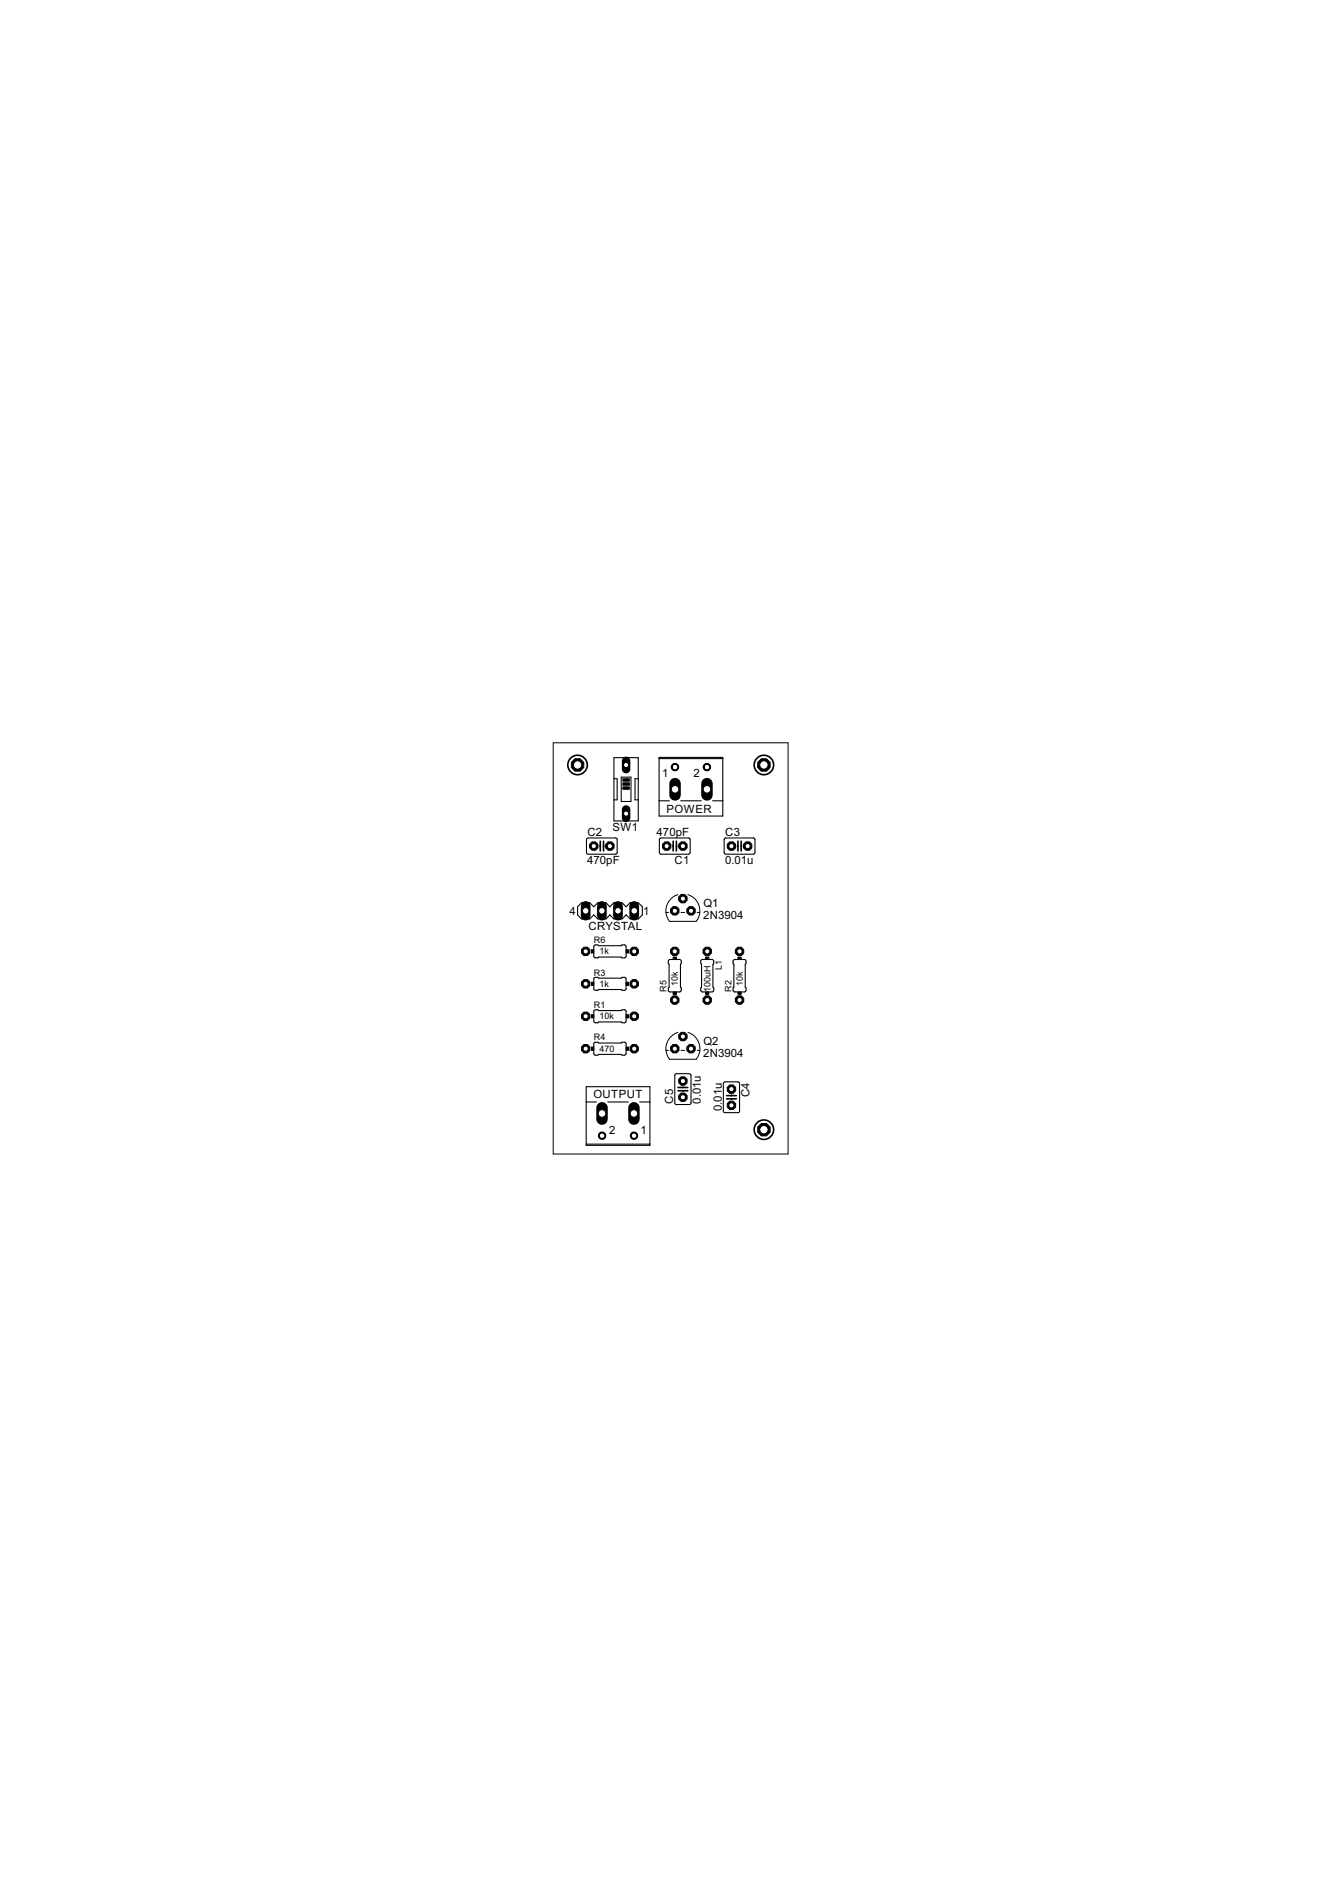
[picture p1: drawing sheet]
<svg xmlns="http://www.w3.org/2000/svg" width="210mm" height="297mm" viewBox="0 0 210 297" stroke-linecap="round" stroke-linejoin="round" font-family="sans-serif">
<path d="M104.2 142.9h.4M106.1 140.1a2.65 2.65 0 0 0-1.9 2.8M106.6 142.9h.6M107.7 140.1a2.67 2.67 0 0 1 1.3 4.2h-4.2l-.4-.7-.2-.7M109.1 142.9h.4M104.2 164.5h.4M106.1 161.6a2.66 2.66 0 0 0-1.9 2.9M106.6 164.5h.6M107.7 161.6a2.68 2.68 0 0 1 1.3 4.3h-4.2l-.4-.7-.2-.7M109.1 164.5h.4" fill="none" stroke="#000" stroke-width=".16"/>
<g fill="none" stroke="#000" stroke-width=".17">
<path d="M96.1 118.6h3.8v9.9h-3.8zM103.2 118.6h9.9v9.2h-9.9zM103.2 118.8h9.9M91.9 131.3l4.6-.1 .1 .2v2.2l-.2 .2-4.5-.1-.1-.2zM93.8 132.5h.2M94.5 132.5h.1M96.1 121.9h.5v3.3h-.5M97.2 121.7h1.6v3.8h-1.6zM99.9 121.9h-.5v3.3h.5M103.2 125.4h1.6M103.3 131.3l4.6-.1 .1 .3v2.1l-.2 .2-4.4-.1-.2-.2zM105.2 132.5h.2"/>
<path d="M105.9 132.5h.1M106.6 125.4h3.2M111.5 125.4h1.6M113.4 131.3h4.7v2.4l-.2 .1-4.4-.1-.2-.2zM115.4 132.5h.1M116 132.5h.1M90.4 142l.6-.6h1.3l.6 .6 .7-.6h1.2l.7 .6 .6-.6h1.3l.6 .6 .6-.6h1.3l.6 .6v1.3l-.6 .6h-1.3l-.6-.6-.6 .6h-1.3l-.6-.6-.7 .6h-1.2l-.7-.6-.6 .6h-1.3l-.6-.6zM93 158.2h4.2l.2-.1h.5l.1 .3v1.6l-.3 .1h-.3l-.2-.1h-3.5l-.1 .1h-.5l-.2-.2zM93 153.1l4.2 .1 .2-.2 .5 .1 .1 .2v1.6l-.3 .2h-.3l-.2-.2h-3.5l-.1 .2-.5-.1-.2-.2zM93 148h.6l.1 .1h3.5l.2-.1h.5l.1 .2v1.6l-.3 .2h-.3l-.2-.1h-3.5l-.1 .1h-.5l-.2-.3zM104.7 150.3l1.7-.1 .2 .2v.5l-.1 .1v3.6l.1 .1v.4l-.1 .2h-1.6l-.3-.1v-.5l.1-.1zM109.7 150.3l1.8-.1 .2 .2v.5l-.1 .1v3.6l.1 .1v.4l-.2 .2h-1.6l-.2-.1v-.5l.1-.1z"/>
<path d="M114.8 150.4l.2-.2h1.5l.3 .2v.5l-.2 .1v3.6l.2 .1v.4l-.2 .2h-1.6l-.2-.1-.1-.5 .2-.1v-3.6l-.2-.1zM91.8 170.2h9.9v9.1h-9.9zM91.8 172.6h1.5M91.8 179.2h9.9M93 163.3h4.2l.2-.1h.5l.1 .2v1.7l-.3 .1h-.3l-.2-.1h-3.5l-.1 .1h-.5l-.2-.2zM95.1 172.6h3.2M100.1 172.6h1.6M105.7 168.2l2.2-.1 .2 .2 .1 4.4-.1 .2h-2.4zM106.9 170.2v.1M106.9 170.8v.1M113.3 169.5l.2-.1 2.2 .1v4.7h-2.2l-.3-.1v-4.4zM114.5 171.4v.2"/>
<path d="M114.5 172.1v.1"/>
</g>
<path d="M94 131.7v1.5M94.5 131.7v1.5M105.4 131.7v1.5M105.9 131.7v1.5M115.5 131.7v1.5M116 131.7v1.5M106.1 170.3h1.6M106.1 170.8h1.6M113.7 172.1h1.6M113.7 171.6h1.6" fill="none" stroke="#000" stroke-width=".25"/>
<g fill="#000" stroke="#000" stroke-width=".16">
<path d="M97.5 123.2h1v.4h-1zM97.5 122.6h1v.4h-1zM97.5 121.9h1v.4h-1zM92.6 158.9h.3v.5h-.3zM92.6 153.8h.3v.5h-.3zM92.6 148.7h.3v.5h-.3zM98 158.9h.4v.5h-.4zM98 153.8h.4v.5h-.4zM98 148.7h.4v.5h-.4zM105.4 149.9h.5v.3h-.5zM105.4 155.3h.5v.4h-.5zM110.4 155.3h.6v.4h-.6z"/>
<path d="M110.4 149.9h.6v.3h-.6zM115.5 149.9h.5v.3h-.5zM115.5 155.3h.5v.4h-.5zM92.6 164h.3v.5h-.3zM98 164h.4v.5h-.4z"/>
<circle cx="108.2" cy="142.6" r=".71"/>
</g>
<g fill="#000" stroke="#000" stroke-width=".16">
<path d="M105.2 119.7a.58 .58 0 0 1 1 .1 .58 .58 0 0 1-.4 .9 .58 .58 0 0 1-.7-.6h.1a.44 .44 0 0 1 .6-.4 .44 .44 0 0 1 .2 .7 .44 .44 0 0 1-.7-.1l-.1-.2h-.1z" fill-rule="evenodd"/>
<path d="M110.2 119.7a.58 .58 0 0 1 1 .1 .58 .58 0 0 1-.4 .9 .58 .58 0 0 1-.7-.6h.1a.44 .44 0 0 1 .7-.3 .44 .44 0 0 1 .1 .7 .44 .44 0 0 1-.7-.2l-.1-.2h-.1z" fill-rule="evenodd"/>
<path d="M93.8 177.4a.58 .58 0 0 1 1 .1 .58 .58 0 0 1-.4 .9 .58 .58 0 0 1-.7-.6h.1a.43 .43 0 0 1 .6-.3 .43 .43 0 0 1 .1 .7 .43 .43 0 0 1-.7-.2v-.2h-.1z" fill-rule="evenodd"/>
<path d="M98.8 177.4a.58 .58 0 0 1 .9 .1 .58 .58 0 0 1-.3 .9 .58 .58 0 0 1-.7-.6h.1a.42 .42 0 0 1 .6-.4 .42 .42 0 0 1 .1 .7 .42 .42 0 0 1-.7-.1v-.2h-.1z" fill-rule="evenodd"/>
</g>
<circle cx="108.2" cy="142.6" r=".4" fill="#fff" stroke="#000" stroke-width=".16"/>
<circle cx="106.9" cy="140.7" r=".71" fill="#000" stroke="#000" stroke-width=".16"/>
<circle cx="106.9" cy="140.7" r=".4" fill="#fff" stroke="#000" stroke-width=".16"/>
<circle cx="105.6" cy="142.6" r=".71" fill="#000" stroke="#000" stroke-width=".16"/>
<circle cx="105.6" cy="142.6" r=".4" fill="#fff" stroke="#000" stroke-width=".16"/>
<circle cx="108.2" cy="164.2" r=".71" fill="#000" stroke="#000" stroke-width=".16"/>
<circle cx="108.2" cy="164.2" r=".4" fill="#fff" stroke="#000" stroke-width=".16"/>
<circle cx="106.9" cy="162.3" r=".71" fill="#000" stroke="#000" stroke-width=".16"/>
<circle cx="106.9" cy="162.3" r=".4" fill="#fff" stroke="#000" stroke-width=".16"/>
<circle cx="105.6" cy="164.2" r=".71" fill="#000" stroke="#000" stroke-width=".16"/>
<circle cx="105.6" cy="164.2" r=".4" fill="#fff" stroke="#000" stroke-width=".16"/>
<circle cx="106.9" cy="132.5" r=".71" fill="#000" stroke="#000" stroke-width=".16"/>
<circle cx="106.9" cy="132.5" r=".4" fill="#fff" stroke="#000" stroke-width=".16"/>
<circle cx="104.4" cy="132.5" r=".71" fill="#000" stroke="#000" stroke-width=".16"/>
<circle cx="104.4" cy="132.5" r=".4" fill="#fff" stroke="#000" stroke-width=".16"/>
<circle cx="92.9" cy="132.5" r=".71" fill="#000" stroke="#000" stroke-width=".16"/>
<circle cx="92.9" cy="132.5" r=".4" fill="#fff" stroke="#000" stroke-width=".16"/>
<circle cx="95.5" cy="132.5" r=".71" fill="#000" stroke="#000" stroke-width=".16"/>
<circle cx="95.5" cy="132.5" r=".4" fill="#fff" stroke="#000" stroke-width=".16"/>
<path d="M99.3 141.9v1.5" fill="none" stroke="#000" stroke-width="1.5"/>
<circle cx="99.3" cy="142.6" r=".51" fill="#fff" stroke="#000" stroke-width=".16"/>
<path d="M96.7 141.9v1.5" fill="none" stroke="#000" stroke-width="1.5"/>
<circle cx="96.7" cy="142.6" r=".51" fill="#fff" stroke="#000" stroke-width=".16"/>
<path d="M94.2 141.9v1.5" fill="none" stroke="#000" stroke-width="1.5"/>
<circle cx="94.2" cy="142.6" r=".51" fill="#fff" stroke="#000" stroke-width=".16"/>
<path d="M91.7 141.9v1.5" fill="none" stroke="#000" stroke-width="1.5"/>
<circle cx="91.7" cy="142.6" r=".51" fill="#fff" stroke="#000" stroke-width=".16"/>
<circle cx="91.7" cy="159.1" r=".71" fill="#000" stroke="#000" stroke-width=".16"/>
<circle cx="91.7" cy="159.1" r=".4" fill="#fff" stroke="#000" stroke-width=".16"/>
<circle cx="99.3" cy="159.1" r=".71" fill="#000" stroke="#000" stroke-width=".16"/>
<circle cx="99.3" cy="159.1" r=".4" fill="#fff" stroke="#000" stroke-width=".16"/>
<circle cx="115.8" cy="156.6" r=".71" fill="#000" stroke="#000" stroke-width=".16"/>
<circle cx="115.8" cy="156.6" r=".4" fill="#fff" stroke="#000" stroke-width=".16"/>
<circle cx="115.8" cy="149" r=".71" fill="#000" stroke="#000" stroke-width=".16"/>
<circle cx="115.8" cy="149" r=".4" fill="#fff" stroke="#000" stroke-width=".16"/>
<circle cx="91.7" cy="154.1" r=".71" fill="#000" stroke="#000" stroke-width=".16"/>
<circle cx="91.7" cy="154.1" r=".4" fill="#fff" stroke="#000" stroke-width=".16"/>
<circle cx="99.3" cy="154.1" r=".71" fill="#000" stroke="#000" stroke-width=".16"/>
<circle cx="99.3" cy="154.1" r=".4" fill="#fff" stroke="#000" stroke-width=".16"/>
<circle cx="91.7" cy="164.2" r=".71" fill="#000" stroke="#000" stroke-width=".16"/>
<circle cx="91.7" cy="164.2" r=".4" fill="#fff" stroke="#000" stroke-width=".16"/>
<circle cx="99.3" cy="164.2" r=".71" fill="#000" stroke="#000" stroke-width=".16"/>
<circle cx="99.3" cy="164.2" r=".4" fill="#fff" stroke="#000" stroke-width=".16"/>
<circle cx="105.6" cy="156.6" r=".71" fill="#000" stroke="#000" stroke-width=".16"/>
<circle cx="105.6" cy="156.6" r=".4" fill="#fff" stroke="#000" stroke-width=".16"/>
<circle cx="105.6" cy="149" r=".71" fill="#000" stroke="#000" stroke-width=".16"/>
<circle cx="105.6" cy="149" r=".4" fill="#fff" stroke="#000" stroke-width=".16"/>
<circle cx="91.7" cy="149" r=".71" fill="#000" stroke="#000" stroke-width=".16"/>
<circle cx="91.7" cy="149" r=".4" fill="#fff" stroke="#000" stroke-width=".16"/>
<circle cx="99.3" cy="149" r=".71" fill="#000" stroke="#000" stroke-width=".16"/>
<circle cx="99.3" cy="149" r=".4" fill="#fff" stroke="#000" stroke-width=".16"/>
<circle cx="110.7" cy="149" r=".71" fill="#000" stroke="#000" stroke-width=".16"/>
<circle cx="110.7" cy="149" r=".4" fill="#fff" stroke="#000" stroke-width=".16"/>
<circle cx="110.7" cy="156.6" r=".71" fill="#000" stroke="#000" stroke-width=".16"/>
<circle cx="110.7" cy="156.6" r=".4" fill="#fff" stroke="#000" stroke-width=".16"/>
<circle cx="114.5" cy="132.5" r=".71" fill="#000" stroke="#000" stroke-width=".16"/>
<circle cx="114.5" cy="132.5" r=".4" fill="#fff" stroke="#000" stroke-width=".16"/>
<circle cx="117" cy="132.5" r=".71" fill="#000" stroke="#000" stroke-width=".16"/>
<circle cx="117" cy="132.5" r=".4" fill="#fff" stroke="#000" stroke-width=".16"/>
<circle cx="114.5" cy="170.5" r=".71" fill="#000" stroke="#000" stroke-width=".16"/>
<circle cx="114.5" cy="170.5" r=".4" fill="#fff" stroke="#000" stroke-width=".16"/>
<circle cx="114.5" cy="173.1" r=".71" fill="#000" stroke="#000" stroke-width=".16"/>
<circle cx="114.5" cy="173.1" r=".4" fill="#fff" stroke="#000" stroke-width=".16"/>
<path d="M105.7 122.7v1.8" fill="none" stroke="#000" stroke-width="1.8"/>
<circle cx="105.7" cy="123.6" r=".59" fill="#fff" stroke="#000" stroke-width=".16"/>
<path d="M110.7 122.7v1.8" fill="none" stroke="#000" stroke-width="1.8"/>
<circle cx="110.7" cy="123.6" r=".59" fill="#fff" stroke="#000" stroke-width=".16"/>
<path d="M99.2 173.5v1.7" fill="none" stroke="#000" stroke-width="1.8"/>
<circle cx="99.2" cy="174.3" r=".59" fill="#fff" stroke="#000" stroke-width=".16"/>
<path d="M94.2 173.5v1.7" fill="none" stroke="#000" stroke-width="1.8"/>
<circle cx="94.2" cy="174.3" r=".59" fill="#fff" stroke="#000" stroke-width=".16"/>
<path d="M98 119.1v1.3" fill="none" stroke="#000" stroke-width="1.3"/>
<circle cx="98" cy="119.8" r=".4" fill="#fff" stroke="#000" stroke-width=".16"/>
<path d="M98 126.7v1.4" fill="none" stroke="#000" stroke-width="1.3"/>
<circle cx="98" cy="127.4" r=".4" fill="#fff" stroke="#000" stroke-width=".16"/>
<circle cx="106.9" cy="171.8" r=".71" fill="#000" stroke="#000" stroke-width=".16"/>
<circle cx="106.9" cy="171.8" r=".4" fill="#fff" stroke="#000" stroke-width=".16"/>
<circle cx="106.9" cy="169.3" r=".71" fill="#000" stroke="#000" stroke-width=".16"/>
<circle cx="106.9" cy="169.3" r=".4" fill="#fff" stroke="#000" stroke-width=".16"/>
<circle cx="90.4" cy="119.8" r="1.05" fill="#000" stroke="#000" stroke-width=".16"/>
<circle cx="90.4" cy="119.8" r=".66" fill="#fff" stroke="#000" stroke-width=".16"/>
<circle cx="119.6" cy="176.9" r="1.05" fill="#000" stroke="#000" stroke-width=".16"/>
<circle cx="119.6" cy="176.9" r=".66" fill="#fff" stroke="#000" stroke-width=".16"/>
<circle cx="119.6" cy="119.8" r="1.05" fill="#000" stroke="#000" stroke-width=".16"/>
<circle cx="119.6" cy="119.8" r=".66" fill="#fff" stroke="#000" stroke-width=".16"/>
<path d="M86.6 116.3h36.8v64.4h-36.8z" fill="none" stroke="#000" stroke-width=".16"/>
<g fill="none" stroke="#000" stroke-width=".25">
<circle cx="90.4" cy="119.8" r="1.52"/>
<circle cx="119.6" cy="119.8" r="1.52"/>
<circle cx="119.6" cy="176.9" r="1.52"/>
</g>
<g font-size="2">
<text x="103.6" y="121.7">1</text>
<text x="108.6" y="121.7">2</text>
<text x="92" y="131">C2</text>
<text x="95.9" y="130.2">SW1</text>
<text x="102.8" y="131">470pF</text>
<text x="104.3" y="127.3">POWER</text>
<text x="113.5" y="131">C3</text>
<text x="91.9" y="135.3">470pF</text>
<text x="105.6" y="135.3">C1</text>
<text x="113.5" y="135.3">0.01u</text>
<text x="89.1" y="143.3">4</text>
<text x="100.7" y="143.3">1</text>
<text x="110.1" y="143.9">2N3904</text>
<text x="110.1" y="142">Q1</text>
<text x="92.1" y="145.5">CRYSTAL</text>
<text x="110.1" y="165.5">2N3904</text>
<text x="110.1" y="163.6">Q2</text>
<text x="92.9" y="171.9">OUTPUT</text>
<text x="105.4" y="172.8" transform="rotate(-90 105.4 172.8)">C5</text>
<text x="109.7" y="172.8" transform="rotate(-90 109.7 172.8)">0.01u</text>
<text x="113" y="174" transform="rotate(-90 113 174)">0.01u</text>
<text x="117.3" y="171.9" transform="rotate(-90 117.3 171.9)">C4</text>
<text x="95.3" y="177.5">2</text>
<text x="100.3" y="177.5">1</text>
</g>
<g font-size="1.6">
<text x="93" y="147.7">R6</text>
<text x="93.8" y="149.5">1k</text>
<text x="93" y="152.8">R3</text>
<text x="93.8" y="154.5">1k</text>
<text x="104.3" y="155.3" transform="rotate(-90 104.3 155.3)">R5</text>
<text x="106.1" y="154.4" transform="rotate(-90 106.1 154.4)">10k</text>
<text x="111.2" y="155.3" transform="rotate(-90 111.2 155.3)">100uH</text>
<text x="113" y="151.8" transform="rotate(-90 113 151.8)">L1</text>
<text x="114.5" y="155.3" transform="rotate(-90 114.5 155.3)">R2</text>
<text x="116.2" y="154.4" transform="rotate(-90 116.2 154.4)">10k</text>
<text x="93" y="157.8">R1</text>
<text x="93.8" y="159.6">10k</text>
<text x="93" y="162.9">R4</text>
<text x="93.8" y="164.7">470</text>
</g>
</svg>
